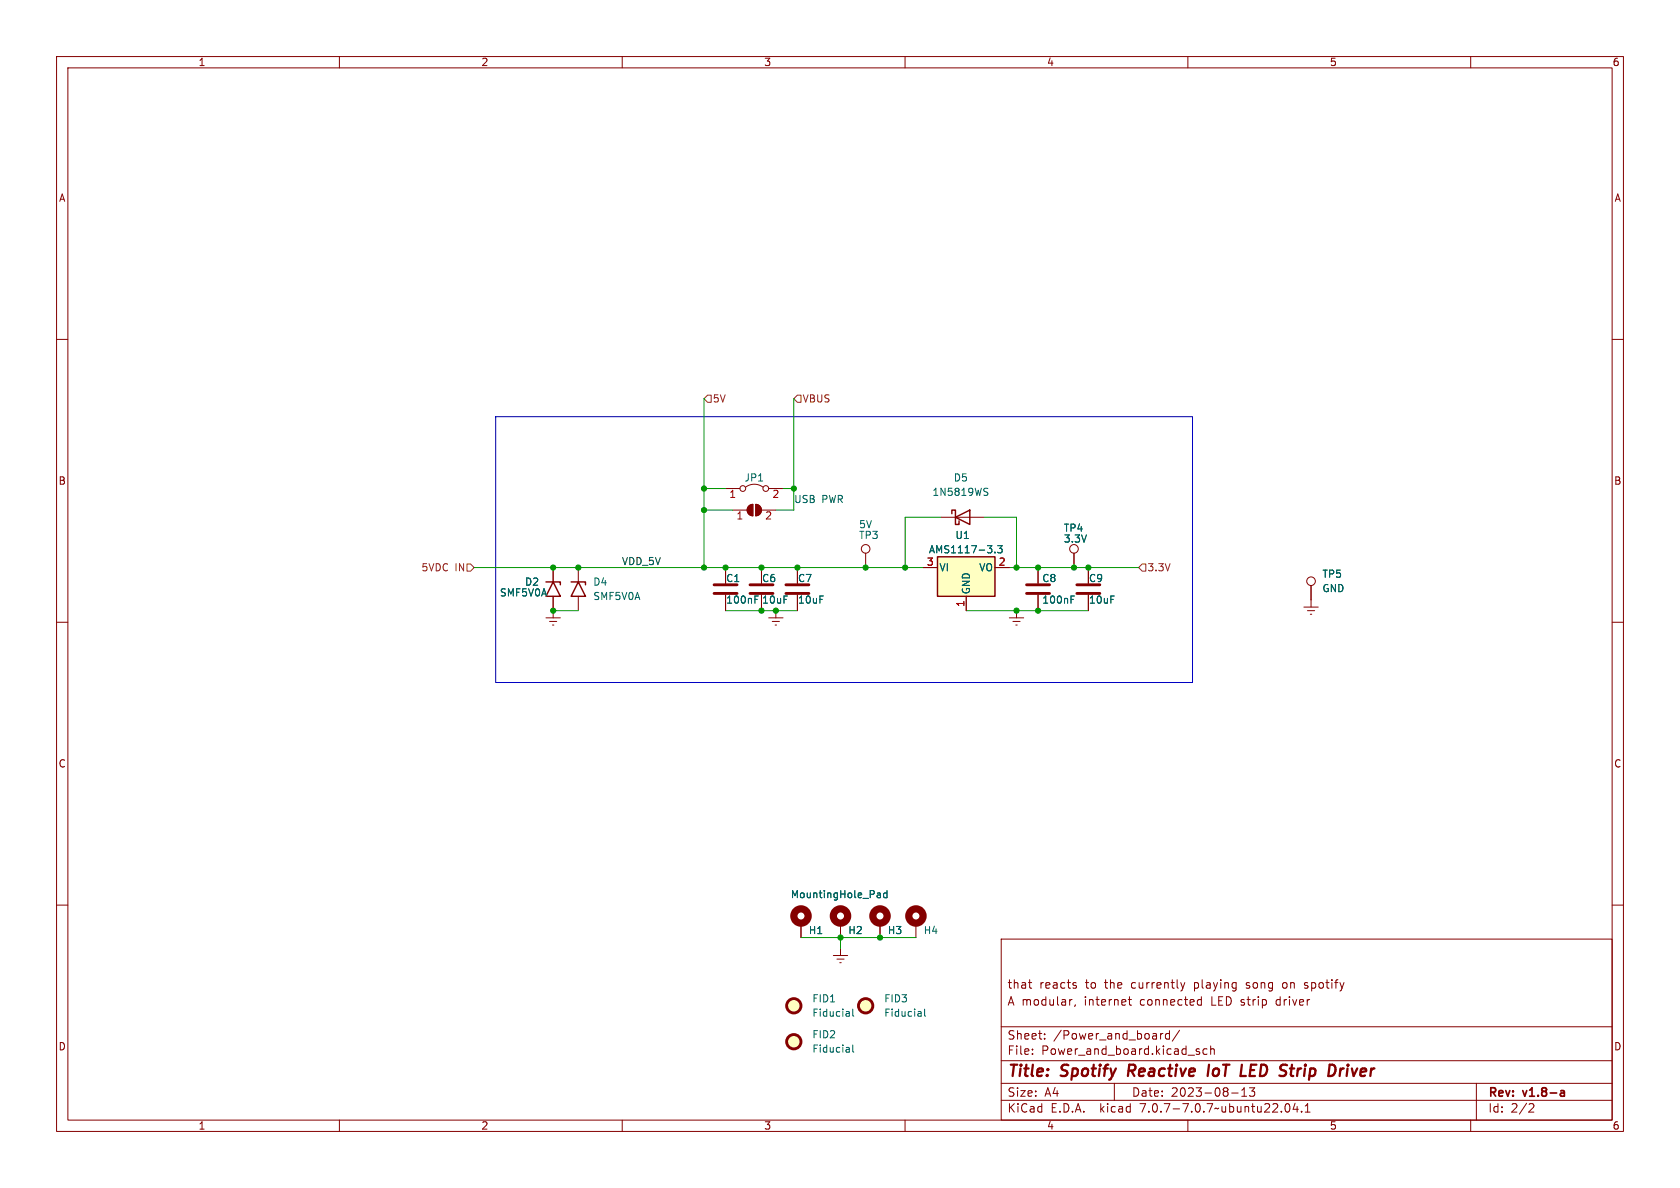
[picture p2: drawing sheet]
<svg xmlns="http://www.w3.org/2000/svg" width="297mm" height="210mm" viewBox="0 0 297 210" stroke-linecap="round" stroke-linejoin="round" font-family="sans-serif">
<g fill="none" stroke="#840000" stroke-width=".18">
<path d="M10 10h277v190h-277zM12 12h273v186h-273zM60 10v2M110 10v2M160 10v2M210 10v2M260 10v2M10 60h2M285 60h2M128.3 86.4h2.5M129.5 90.2h2.6M131.8 86.1a2.54 2.54 0 0 1 3.1 0"/>
<path d="M132.4 89.4l.7-.2v2a1.02 1.02 0 0 1-.9-.7 1.02 1.02 0 0 1 .2-1.1zM133.6 89.2a1.02 1.02 0 0 1 1 1 1.02 1.02 0 0 1-1 1zM134.6 90.2h2.6M135.9 86.4h2.5M153 97.8v2.5M166.4 91.4h7.6M189.9 97.8v2.5M10 110h2M96.5 109.2h2.6M97.2 109.9h1.2M97.7 110.5h.2M97.8 100.3v2.6"/>
<path d="M97.8 105.4v3.8M102.2 100.3v2.6M102.2 105.4v2.6M128.3 100.3v2.8M128.3 105.2v2.8M134.6 100.3v2.8M134.6 105.2v2.8M135.9 109.2h2.5M136.5 109.9h1.3M137 110.5h.3M137.2 108v1.2M141 100.3v2.8"/>
<path d="M141 105.2v2.8M163.2 100.3h2.5M170.8 105.4v2.6M175.9 100.3h2.5M178.4 109.2h2.6M179.1 109.9h1.2M179.6 110.5h.2M179.7 108v1.2M183.5 100.3v2.8M183.5 105.2v2.8M192.4 100.3v2.8M192.4 105.2v2.8"/>
<path d="M230.5 107.3h2.5M231.1 108h1.3M231.6 108.6h.3M231.8 103.5v3.8M285 110h2M10 160h2M285 160h2M141.6 163.2v2.5M147.3 168.9h2.6M148 169.5h1.2M148.5 170.2h.2M148.6 163.2v2.5"/>
<path d="M148.6 167.6v1.3M155.6 163.2v2.5M161.9 163.2v2.5M177 166h108v32h-108zM181.8 173.7h.6M182.1 174.6l.3 .1M189.5 176.7l-.3 .1M189.9 173.7l.3 .1M189.9 174.2l.3 .1 .1 .2-.2 .2h-.3M190.1 177.6l-.1 .3M199.5 176.7h.5M199.7 176.2v1.3l.3 .2"/>
<path d="M208.7 173.7l.4 1M209.1 174.7l-.1 .4M209.5 173.7l-.4 1M211.8 176.8h.6M211.8 177.6h.6M212.4 176.2v1.5M226.8 173.8v.8M230.6 174.6l.4 .1M230.8 173.7l-.2 .2 .2 .3M60 198v2M110 198v2M160 198v2"/>
<path d="M177 194.5h108M177 191.5h108M177 187.5h108M177 181.5h108M182.5 186.3v.1M182.5 185.5v.1M184.7 183.6v.1M184.7 182.8v.1M197 191.5v3M205.6 182.7l-.3 .1-.1 .2M206.7 182.8l-.4-.1-.3 .3v.4l.2 .2h.5M206.7 182.2v1.5"/>
<path d="M208.5 182.1l-1.3 2M210 198v2M211.5 185.8l.5 .2 .1 .1-.1 .2-.4 .1M211.5 185.5h.5M213.4 185.5l-.4-.1-.3 .3v.4l.1 .2h.6M214 185.5l.2-.1 .4 .1 .1 .9M214 184.9v1.5M217.7 193.2h1.2M219.5 193.8h.9M219.5 192.7l.5-.4v1.5M220.9 192.3h.9l-.5 .6 .4 .1v.7l-.2 .1h-.4l-.2-.1M227.3 195.2l.2-.1a.81 .81 0 0 1 .6 .6 .81 .81 0 0 1-.3 .8l-.1 .1a.81 .81 0 0 1-.4-1.4z"/>
<path d="M229 195l-.4 1.1h.9M229.3 195.6v1M230.1 196.5v.1M230.7 196.6h.9M230.7 195.5l.5-.4v1.5M260 198v2M261 191.5v6.5M270.5 195.1l.5 .1 .2 .3-1 1.1h1"/>
<circle cx="131.3" cy="86.4" r=".51"/>
<circle cx="135.4" cy="86.4" r=".51"/>
<circle cx="153" cy="97" r=".76"/>
<circle cx="189.9" cy="97" r=".76"/>
<circle cx="231.8" cy="102.7" r=".76"/>
</g>
<path d="M275.9 192.9h.6l.1 .9M275.9 193.7h.7M276.6 193.1l-.7 .2" fill="none" stroke="#840000" stroke-width=".3"/>
<path d="M199.6 188.2l-.2 2M213.7 188.2l-.2 2M221.2 188.2l-.3 2h1M228 188.9h.8M228.4 190.2h.2M237 188.9l-.2 1.3M237.6 188.9l-.4 .1-.3 .3M238.2 188.9l-.1 1.3" fill="none" stroke="#840000" stroke-width=".4"/>
<g fill="none" stroke="#840000" stroke-width=".51">
<path d="M126.2 104.9h4.1M126.2 103.4h4.1M132.6 104.9h4.1M132.6 103.4h4.1M138.9 104.9h4.1M138.9 103.4h4.1M181.5 104.9h4M181.5 103.4h4M190.4 104.9h4M190.4 103.4h4"/>
<circle cx="140.3" cy="177.8" r="1.27"/>
<circle cx="153" cy="177.8" r="1.27"/>
<circle cx="140.3" cy="184.1" r="1.27"/>
</g>
<g fill="none" stroke="#840000" stroke-width="1.3">
<circle cx="141.6" cy="161.9" r="1.27"/>
<circle cx="148.6" cy="161.9" r="1.27"/>
<circle cx="155.6" cy="161.9" r="1.27"/>
<circle cx="161.9" cy="161.9" r="1.27"/>
</g>
<g fill="#ffffc2" stroke="#ffffc2" stroke-width=".18">
<path d="M165.7 98.4h10.2v7h-10.2z"/>
<circle cx="140.3" cy="184.1" r="1.27"/>
<circle cx="140.3" cy="177.8" r="1.27"/>
<circle cx="153" cy="177.8" r="1.27"/>
</g>
<g fill="none" stroke="#006464" stroke-width=".18">
<path d="M174.2 86.9l.3 .1 .1 .3-.2 .3h-.3M174.2 86.3l.4 .1M175.9 97.6v.1M176.4 96.5h.8l-.5 .4 .4 .2v.5l-.2 .1-.5-.1M133.5 106h.4M133.5 105.4h.6M189.3 106h.5M189.3 105.4h.6M155.2 157.8l.4 .1 .1 .8M155.7 158.6l-.5 .1M155.7 158.2h-.5M156.8 157.9l-.4-.1-.2 .3 .1 .5h.5"/>
<path d="M156.8 157.4v1.3M150.1 178.9l.1 .7M150.2 179.6h-.2M150.2 179.1l-.2 .1M150.8 178.4v1.1l.1 .1M162.8 178.9l.1 .7M162.9 179.1l-.2 .1M162.9 179.6h-.2M163.5 178.4v1.1l.1 .1M150.1 185.2l.1 .8M150.2 185.9l-.2 .1M150.2 185.5h-.2"/>
<path d="M150.8 184.7v1.1l.1 .2"/>
</g>
<path d="M165.7 98.4h10.2v7h-10.2zM168.3 90.8v-.6h.6v2.5h.6v-.6M168.9 91.4l2.5-1.2v2.5zM96.5 102.9h2.6v.5M97.8 102.9l1.3 2.5h-2.6zM101 102.9h2.5v.5M102.2 102.9l1.3 2.5h-2.5z" fill="none" stroke="#840000" stroke-width=".25"/>
<g fill="#840000" stroke="#840000" stroke-width=".18">
<path d="M132.4 89.4l.7-.2v2a1.02 1.02 0 0 1-.9-.7 1.02 1.02 0 0 1 .2-1.1z"/>
<path d="M133.6 89.2a1.02 1.02 0 0 1 1 1 1.02 1.02 0 0 1-1 1z"/>
</g>
<path d="M125.1 69.9h.6v1.2h-.6l-.6-.6zM140.3 70.5l.7-.6h.6v1.2h-.6zM82.5 99.7h.7l.6 .6-.6 .7h-.7zM201.9 99.7h.7v1.3h-.7l-.6-.7z" fill="none" stroke="#725600" stroke-width=".18"/>
<path d="M87.6 73.7h123.2v47h-123.2z" fill="none" stroke="#0000c2" stroke-width=".18"/>
<g fill="none" stroke="#009600" stroke-width=".18">
<path d="M124.5 70.5v29.8M140.3 70.5v19.7h-3.1M124.5 86.4h3.8M124.5 90.2h5M138.4 86.4h1.9M166.4 91.4h-6.4v8.9M174 91.4h5.7v8.9M83.8 100.3h79.4M97.8 108h4.4M128.3 108h12.7M170.8 108h21.6M178.4 100.3h22.9"/>
<path d="M141.6 165.7h20.3M148.6 165.7v1.9"/>
</g>
<g fill="#009600" stroke="#009600" stroke-width=".18">
<circle cx="183.5" cy="108" r=".46"/>
<circle cx="141" cy="100.3" r=".46"/>
<circle cx="153" cy="100.3" r=".46"/>
<circle cx="179.7" cy="108" r=".46"/>
<circle cx="183.5" cy="100.3" r=".46"/>
<circle cx="179.7" cy="100.3" r=".46"/>
<circle cx="155.6" cy="165.7" r=".46"/>
<circle cx="189.9" cy="100.3" r=".46"/>
<circle cx="192.4" cy="100.3" r=".46"/>
<circle cx="160" cy="100.3" r=".46"/>
<circle cx="148.6" cy="165.7" r=".46"/>
<circle cx="124.5" cy="90.2" r=".46"/>
<circle cx="102.2" cy="100.3" r=".46"/>
<circle cx="134.6" cy="100.3" r=".46"/>
<circle cx="128.3" cy="100.3" r=".46"/>
<circle cx="124.5" cy="100.3" r=".46"/>
<circle cx="97.8" cy="100.3" r=".46"/>
<circle cx="97.8" cy="108" r=".46"/>
<circle cx="124.5" cy="86.4" r=".46"/>
<circle cx="134.6" cy="108" r=".46"/>
<circle cx="137.2" cy="108" r=".46"/>
<circle cx="140.3" cy="86.4" r=".46"/>
</g>
<g font-size="2.8" fill="#840000">
<text x="178" y="190.9">Title:</text>
<text x="187.7" y="190.9">Spotify</text>
<text x="200.3" y="190.9">Reactive</text>
<text x="215.2" y="190.9">IoT</text>
<text x="221.8" y="190.9">LED</text>
<text x="229.5" y="190.9">Strip</text>
<text x="238.9" y="190.9">Driver</text>
</g>
<g font-size="2.1" fill="#840000">
<text x="178" y="178">A modular,</text>
<text x="178" y="175">that</text>
<text x="183.7" y="175">reacts</text>
<text x="191.7" y="178">internet</text>
<text x="192" y="175">to</text>
<text x="195.5" y="175">the</text>
<text x="200.3" y="175">currently</text>
<text x="201.7" y="178">connected</text>
<text x="211.5" y="175">playing</text>
<text x="214.4" y="178">LED strip</text>
<text x="220.9" y="175">song</text>
<text x="226.2" y="178">driver</text>
<text x="227.5" y="175">on</text>
<text x="231.5" y="175">spotify</text>
<text x="178" y="184">Sheet:</text>
<text x="186.2" y="184">/Power_and_board/</text>
<text x="178" y="186.7">File:</text>
<text x="184.1" y="186.7">Power_and_board.kicad_sch</text>
<text x="178" y="196.9">KiCad</text>
<text x="178" y="194.1">Size:</text>
<text x="184.7" y="194.1">A4</text>
<text x="185.7" y="196.9">E.D.A.</text>
<text x="194.6" y="196.9">kicad</text>
<text x="200" y="194.1">Date:</text>
<text x="201.8" y="196.9">7.0.7-7.0.7~ubuntu22.04.1</text>
<text x="207" y="194.1">2023-08-13</text>
<text x="263" y="194.3">Rev:</text>
<text x="263" y="196.9">Id:</text>
<text x="267.1" y="196.9">2/2</text>
<text x="269.4" y="194.3">v1.8-a</text>
</g>
<g font-size="1.8" fill="#840000">
<text x="35" y="11.9">1</text>
<text x="85" y="11.9">2</text>
<text x="135" y="11.9">3</text>
<text x="185" y="11.9">4</text>
<text x="235" y="11.9">5</text>
<text x="285" y="11.9">6</text>
<text x="10.3" y="35.9">A</text>
<text x="285.3" y="35.9">A</text>
<text x="10.3" y="85.9">B</text>
<text x="285.3" y="85.9">B</text>
<text x="10.3" y="135.9">C</text>
<text x="285.3" y="135.9">C</text>
<text x="10.3" y="185.9">D</text>
<text x="285.3" y="185.9">D</text>
<text x="35" y="199.9">1</text>
<text x="85" y="199.9">2</text>
<text x="135" y="199.9">3</text>
<text x="185" y="199.9">4</text>
<text x="235" y="199.9">5</text>
<text x="285" y="199.9">6</text>
</g>
<g font-size="1.8" fill="#725600">
<text x="125.9" y="71.3">5V</text>
<text x="141.8" y="71.3">VBUS</text>
<text x="74.4" y="101.2">5VDC</text>
<text x="80.4" y="101.2">IN</text>
<text x="202.8" y="101.2">3.3V</text>
</g>
<g font-size="1.8" fill="#a90000">
<text x="128.8" y="88.3">1</text>
<text x="136.5" y="88.3">2</text>
<text x="130.1" y="92.2">1</text>
<text x="135.2" y="92.2">2</text>
<text x="163.8" y="100.1">3</text>
<text x="176.5" y="100.1">2</text>
<text x="170.6" y="107.4" transform="rotate(-90 170.6 107.4)">1</text>
</g>
<g font-size="1.8" fill="#006464">
<text x="131.5" y="85.3">JP1</text>
<text x="140.3" y="89.1">USB</text>
<text x="145.3" y="89.1">PWR</text>
<text x="164.7" y="87.9">1N5819WS</text>
<text x="168.5" y="85.3">D5</text>
<text x="151.8" y="95.5">TP3</text>
<text x="151.8" y="93.6">5V</text>
<text x="168.8" y="95.5">U1</text>
<text x="188" y="94.2">TP4</text>
<text x="164.1" y="98">AMS1117-3.3</text>
<text x="166" y="101.2">VI</text>
<text x="173" y="101.2">VO</text>
<text x="188" y="96.1">3.3V</text>
<text x="88.3" y="105.6">SMF5V0A</text>
<text x="92.7" y="103.7">D2</text>
<text x="104.8" y="103.7">D4</text>
<text x="104.8" y="106.3">SMF5V0A</text>
<text x="128.3" y="103.1">C1</text>
<text x="128.3" y="106.9">100nF</text>
<text x="134.6" y="103.1">C6</text>
<text x="134.6" y="106.9">10uF</text>
<text x="141" y="103.1">C7</text>
<text x="141" y="106.9">10uF</text>
<text x="171.7" y="105.2" transform="rotate(-90 171.7 105.2)">GND</text>
<text x="184.2" y="103.1">C8</text>
<text x="184.2" y="106.9">100nF</text>
<text x="192.4" y="103.1">C9</text>
<text x="192.4" y="106.9">10uF</text>
<text x="233.7" y="102.3">TP5</text>
<text x="233.7" y="104.9">GND</text>
<text x="139.7" y="159">MountingHole_Pad</text>
<text x="142.9" y="165.3">H1</text>
<text x="149.9" y="165.3">H2</text>
<text x="156.9" y="165.3">H3</text>
<text x="163.2" y="165.3">H4</text>
<text x="143.5" y="177.4">FID1</text>
<text x="143.5" y="179.9">Fiducial</text>
<text x="156.2" y="177.4">FID3</text>
<text x="156.2" y="179.9">Fiducial</text>
<text x="143.5" y="183.7">FID2</text>
<text x="143.5" y="186.3">Fiducial</text>
</g>
<text font-size="1.8" fill="#0f0f0f" x="109.9" y="100">VDD_5V</text>
</svg>
